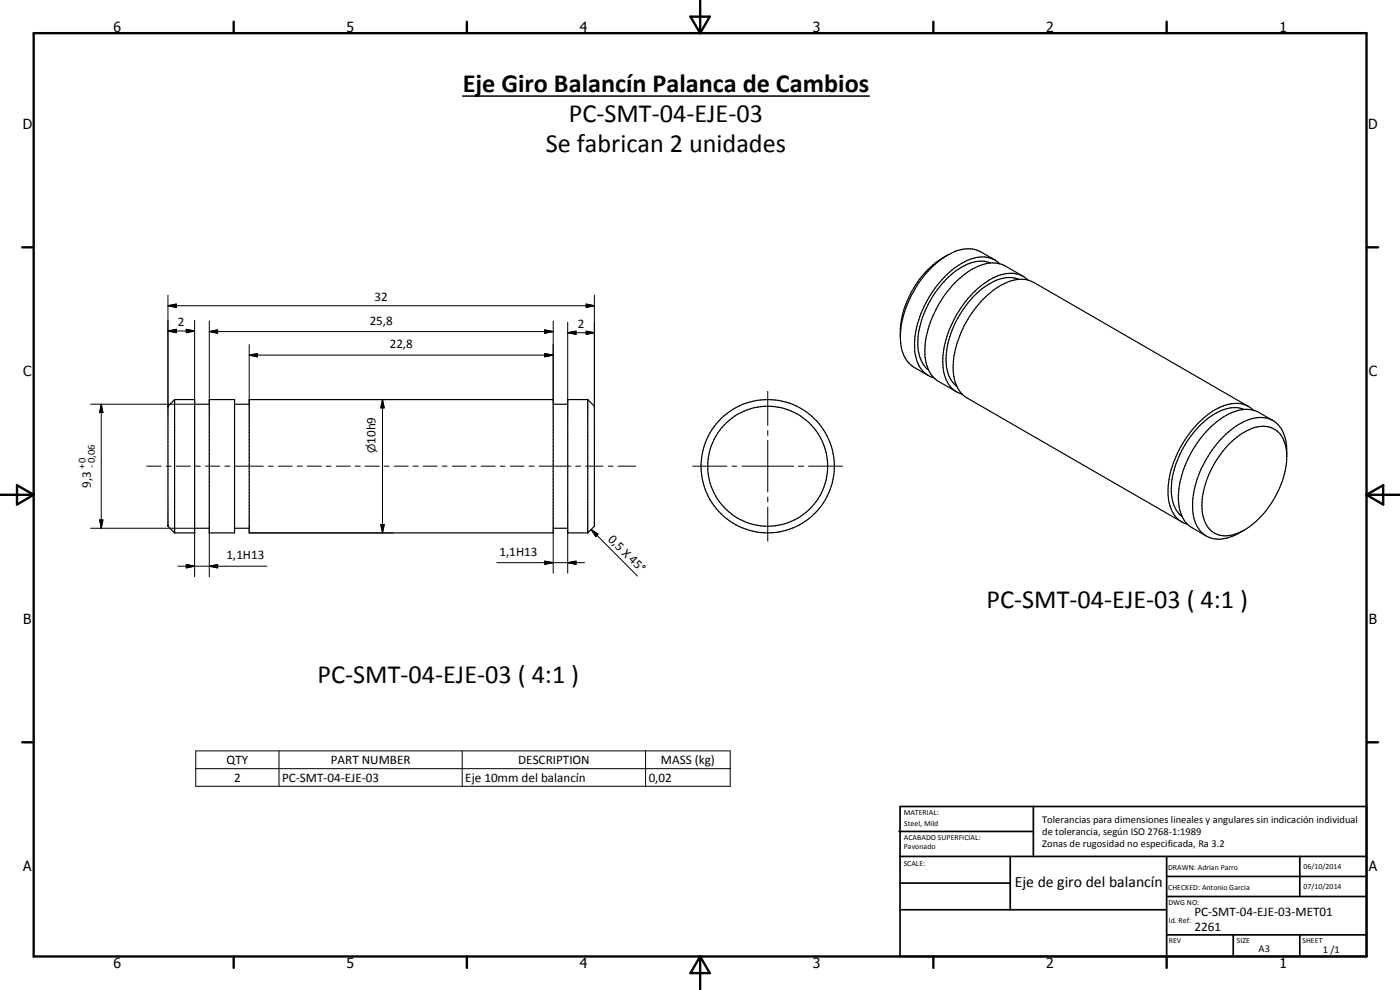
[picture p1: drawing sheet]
<svg xmlns="http://www.w3.org/2000/svg" width="420mm" height="297mm" viewBox="0 0 420 297" stroke-linecap="round" stroke-linejoin="round" font-family="sans-serif">
<g fill="none" stroke="#000" stroke-width=".35">
<path d="M284.3 76.6a27.7 27.7 0 0 0-13.9 27.2 8.6 8.6 0 0 0 4 6.4l4.2 2.4M297.3 78.9a10.4 10.4 0 0 0-9.7 1.9 29.2 29.2 0 0 0-12.1 22.7 9.5 9.5 0 0 0 3.2 7.5M298.6 78l-4.3-2.4a9.6 9.6 0 0 0-9.7 .9 31.6 31.6 0 0 0-14.4 23.9M300 79.1a8.4 8.4 0 0 0-9.7-1 30.7 30.7 0 0 0-15.8 23.8 12.1 12.1 0 0 0 3 10l1.5 1 1.3 .4M305.7 83.8a10.4 10.4 0 0 0-9.6 1.9 29.2 29.2 0 0 0-12.2 22.7 9.5 9.5 0 0 0 3.3 7.6M307.1 82.9l-5.4-3.1a10 10 0 0 0-9.8 .9 31 31 0 0 0-14.3 25.7 9.7 9.7 0 0 0 4.1 8.1l5.4 3.1M308.5 84a8.4 8.4 0 0 0-9.7-.9 29.6 29.6 0 0 0-14.6 17.8 18.2 18.2 0 0 0 .1 13.8 6.9 6.9 0 0 0 4.4 3.5M52.4 119.9v40M52.4 119.9l-2 2v36l2 2M52.4 119.9h6v40h-6M62.8 119.9h7.6v40h-7.6zM74.8 119.9h91.2v40h-91.2z"/>
<path d="M176.4 119.9l2 2v36l-2 2M176.4 119.9v40M176.4 119.9h-6v40h6M287.2 115.9a19.4 19.4 0 0 1 .5-14.2 29.6 29.6 0 0 1 14.3-16.9 9.3 9.3 0 0 1 8.2-.1l64.5 37.3M287.2 115.9l1 1.8 2 1.7 64.5 37.2M58.4 121.3h4.4M70.4 121.3h4.4M166 121.3h4.4M367.9 130.2a15.5 15.5 0 0 1 11.3-4.9 7.6 7.6 0 0 1 6.7 6.7 24.3 24.3 0 0 1-1.4 13.3 26.5 26.5 0 0 1-16.3 16.2 7.7 7.7 0 0 1-10-6.7 27.3 27.3 0 0 1 5-18.9l2.6-3.4zM373.3 122.9a10.4 10.4 0 0 0-9.6 1.8 29.1 29.1 0 0 0-12.2 22.7 9.7 9.7 0 0 0 3.3 7.6M376.1 123.1a8 8 0 0 0-9-1.3 27.1 27.1 0 0 0-13.2 13.1 24.3 24.3 0 0 0-2.8 16.8 7.4 7.4 0 0 0 5.3 5.6M382 126.2l-4.2-2.5a10.5 10.5 0 0 0-10.6 1.4 30.9 30.9 0 0 0-13.5 25.3 9.4 9.4 0 0 0 4.1 8l4.2 2.4"/>
<path d="M386.2 136.1a8 8 0 0 0-5.2-8 10.9 10.9 0 0 0-9 2.5 28.3 28.3 0 0 0-11.3 21.1 9 9 0 0 0 4 8.4 9.1 9.1 0 0 0 8.8-1.1M58.4 158.5h4.4M70.4 158.5h4.4M166 158.5h4.4"/>
<circle cx="230.4" cy="139.9" r="20"/>
<circle cx="230.4" cy="139.9" r="18"/>
</g>
<g fill="none" stroke="#000" stroke-width=".71">
<path d="M10.1 9.9h400v277.1h-400zM70.1 6.5v3.4M140.1 6.5v3.4M207.2 5h5.8l-2.9 4.9zM210.1 0v9.9M280.1 6.5v3.4M350.1 6.5v3.4M6.7 74.2h3.4M410.1 74.2h3.5M.1 148.5h10M5.1 145.6l5 2.9-5 2.9zM410.1 148.5h10"/>
<path d="M410.1 148.5l5-2.9v5.8zM6.7 222.7h3.4M410.1 222.7h3.5M70.1 287v3.4M140.1 287v3.4M210.1 287v10M210.1 287l2.9 5h-5.8zM280.1 287v3.4M350.1 287v3.4"/>
</g>
<g fill="none" stroke="#000" stroke-width=".51">
<path d="M269.8 249.5h40.3M270.1 242h140v45h-140zM270.1 257h140M303.2 257v16M310.1 242v15M350.1 257v30M390.1 257v12M270.1 265h33.1M270.1 273h80M350.1 269h60M350.1 263h60M350.1 280.5h60"/>
<path d="M370.1 280.5v6.5M390.1 280.5v6.5"/>
</g>
<g fill="none" stroke="#000" stroke-width=".3">
<path d="M50.4 99.3l2.5-.5v1zM50.4 91.7l2.5-.5v1zM50.4 99.3h8M50.4 88.6v33.3M50.4 91.7h128M55.9 98.8l2.5 .5-2.5 .5zM58.4 96.1v23.8M62.8 99.5l2.5-.5v1zM62.8 96.3v23.6M62.8 99.5h103.2M163.5 99l2.5 .5-2.5 .5zM166 96.3v23.6"/>
<path d="M170.4 99.8l2.5-.4v.9zM170.4 99.8h8M170.4 96.6v23.3M175.9 99.4l2.5 .4-2.5 .5zM175.9 91.2l2.5 .5-2.5 .5zM178.4 88.6v33.3M74.8 106.6l2.5-.5v1zM74.8 103.4v16.5h43.2M74.8 106.6h91.2M114.8 119.9l.5 2.5h-1zM114.8 119.9v40M163.5 106.1l2.5 .5-2.5 .5z"/>
<path d="M230.4 117.4v10.2M27.2 121.3h31.2M30.4 121.3l.5 2.5h-1zM30.4 121.3v37.2M44 139.9h4.3M49.9 139.9h1.4M52.9 139.9h4.3M58.7 139.9h1.4M61.7 139.9h4.3M67.5 139.9h1.5M70.5 139.9h8.5M80.5 139.9h1.5"/>
<path d="M83.5 139.9h4.2M89.2 139.9h1.5M92.2 139.9h4.2M97.9 139.9h1.5M100.9 139.9h4.2M106.6 139.9h1.5M109.6 139.9h4.2M115.3 139.9h1.5M118.3 139.9h4.2M124 139.9h1.5M127 139.9h4.2M132.7 139.9h1.5"/>
<path d="M135.7 139.9h4.2M141.4 139.9h1.5M144.4 139.9h4.2M150.1 139.9h1.5M153.1 139.9h4.2M158.8 139.9h1.5M161.8 139.9h9.5M172.8 139.9h1.5M175.8 139.9h5.2M182.5 139.9h1.5M185.5 139.9h5.3M207.9 139.9h10.2"/>
<path d="M219.7 139.9h1.4M222.7 139.9h15.5M230.4 129.2v1.4M230.4 132.1v15.5M239.6 139.9h1.6M242.6 139.9h10.3M27.2 158.5h31.2M29.9 156h1l-.5 2.5zM58.4 159.9v13.2M62.8 159.9v13.2M74.8 159.9h43.2M114.3 157.4h1l-.5 2.5z"/>
<path d="M166 159.9v12.1M170.4 159.9v12.1M177.4 158.9l2.1 1.4-.7 .7zM177.4 158.9l1.4 2.1 .3-.3M177.4 158.9l13.9 13.9M177.4 158.9l2 1.3M230.4 149.1v1.5M230.4 152.1v10.3M53.4 169.9h26.7M55.9 169.4l2.5 .5-2.5 .5zM62.8 169.9l2.5-.5v1zM149.1 168.8h26.3"/>
<path d="M163.5 168.4l2.5 .4-2.5 .5zM170.4 168.8l2.5-.4v.9zM58.7 225.3h160.4v10.6h-160.4zM58.7 230.6h160.4M83.7 225.3v10.6M138.7 225.3v10.6M193.7 225.3v10.6"/>
</g>
<path d="M138.8 28.8h122.1" fill="none" stroke="#000" stroke-width=".46"/>
<g fill="#000">
<path d="M50.4 99.3l2.5-.5v1zM50.4 91.7l2.5-.5v1zM55.9 98.8l2.5 .5-2.5 .5zM62.8 99.5l2.5-.5v1zM163.5 99l2.5 .5-2.5 .5zM170.4 99.8l2.5-.4v.9zM175.9 91.2l2.5 .5-2.5 .5zM74.8 106.6l2.5-.5v1zM163.5 106.1l2.5 .5-2.5 .5zM175.9 99.4l2.5 .4-2.5 .5zM30.4 121.3l.5 2.5h-1zM114.8 119.9l.5 2.5h-1z"/>
<path d="M29.9 156h1l-.5 2.5zM114.3 157.4h1l-.5 2.5zM55.9 169.4l2.5 .5-2.5 .5zM62.8 169.9l2.5-.5v1zM163.5 168.4l2.5 .4-2.5 .5zM170.4 168.8l2.5-.4v.9zM177.4 158.9l2.1 1.4-.7 .7z"/>
</g>
<g font-size="7.9">
<text x="138.9" y="27.7">Eje Giro Balancín Palanca de Cambios</text>
<text x="170.8" y="36.7">PC-SMT-04-EJE-03</text>
<text x="163.8" y="45.7">Se fabrican 2 unidades</text>
<text x="296.1" y="182.5">PC-SMT-04-EJE-03 ( 4:1 )</text>
<text x="95.3" y="204.9">PC-SMT-04-EJE-03 ( 4:1 )</text>
</g>
<text font-size="4.7" x="304.6" y="266.2">Eje de giro del balancín</text>
<g font-size="4.2">
<text x="34" y="9.6">6</text>
<text x="104" y="9.6">5</text>
<text x="174" y="9.6">4</text>
<text x="244" y="9.6">3</text>
<text x="314" y="9.6">2</text>
<text x="384" y="9.6">1</text>
<text x="6.8" y="38.7">D</text>
<text x="410.6" y="38.7">D</text>
<text x="7" y="112.9">C</text>
<text x="410.8" y="112.9">C</text>
<text x="7" y="187.1">B</text>
<text x="410.8" y="187.1">B</text>
<text x="7" y="261.4">A</text>
<text x="410.8" y="261.4">A</text>
<text x="34" y="290.4">6</text>
<text x="104" y="290.4">5</text>
<text x="174" y="290.4">4</text>
<text x="244" y="290.4">3</text>
<text x="314" y="290.4">2</text>
<text x="384" y="290.4">1</text>
</g>
<g font-size="3.9">
<text x="112.4" y="90.2">32</text>
<text x="53.4" y="97.8">2</text>
<text x="110.9" y="97.5">25,8</text>
<text x="173.4" y="98.3">2</text>
<text x="117" y="104.5">22,8</text>
<text x="112.7" y="133.1" transform="rotate(-90 112.7 133.1)">10h9</text>
<text x="27.3" y="146.4" transform="rotate(-90 27.3 146.4)">9,3</text>
<text x="182.3" y="161.9" transform="rotate(45 182.3 161.9)">0,5 X 45°</text>
<text x="67.9" y="167.8">1,1H13</text>
<text x="149.9" y="166.8">1,1H13</text>
<text x="68" y="229.2">QTY</text>
<text x="99.3" y="229.2">PART NUMBER</text>
<text x="155.5" y="229.2">DESCRIPTION</text>
<text x="198.4" y="229.3">MASS (kg)</text>
<text x="70.3" y="234.5">2</text>
<text x="84.7" y="234.5">PC-SMT-04-EJE-03</text>
<text x="139.6" y="234.6">Eje 10mm del balancín</text>
<text x="194.7" y="234.5">0,02</text>
<text x="358.5" y="275">PC-SMT-04-EJE-03-MET01</text>
<text x="358.5" y="279.4">2261</text>
</g>
<text font-size="3.3" x="112.7" y="135.9" transform="rotate(-90 112.7 135.9)">n</text>
<g font-size="3.1">
<text x="25.6" y="140.8" transform="rotate(-90 25.6 140.8)">+0</text>
<text x="28.4" y="140.5" transform="rotate(-90 28.4 140.5)">-0,06</text>
<text x="312.7" y="246.8">Tolerancias para dimensiones lineales y angulares sin indicación individual</text>
<text x="312.7" y="250.4">de tolerancia, según ISO 2768-1:1989</text>
<text x="312.7" y="254">Zonas de rugosidad no especificada, Ra 3.2</text>
<text x="377.7" y="285.6">A3</text>
<text x="397" y="285.9">1 /1</text>
</g>
<g font-size="2.4">
<text x="271.2" y="244.4">MATERIAL:</text>
<text x="271.3" y="252">ACABADO SUPERFICIAL:</text>
<text x="271.4" y="247.9">Steel, Mild</text>
<text x="271.3" y="254.6">Pavonado</text>
<text x="271.2" y="259.7">SCALE:</text>
<text x="350.6" y="261">DRAWN: Adrian Parro</text>
<text x="391.2" y="260.6">06/10/2014</text>
<text x="350.6" y="267">CHECKED: Antonio Garcia</text>
<text x="391.2" y="266.7">07/10/2014</text>
<text x="350.6" y="271.4">DWG NO:</text>
<text x="350.8" y="276.9">Id. Ref:</text>
<text x="350.8" y="282.8">REV</text>
<text x="371.2" y="282.9">SIZE</text>
<text x="390.9" y="282.9">SHEET</text>
</g>
</svg>
